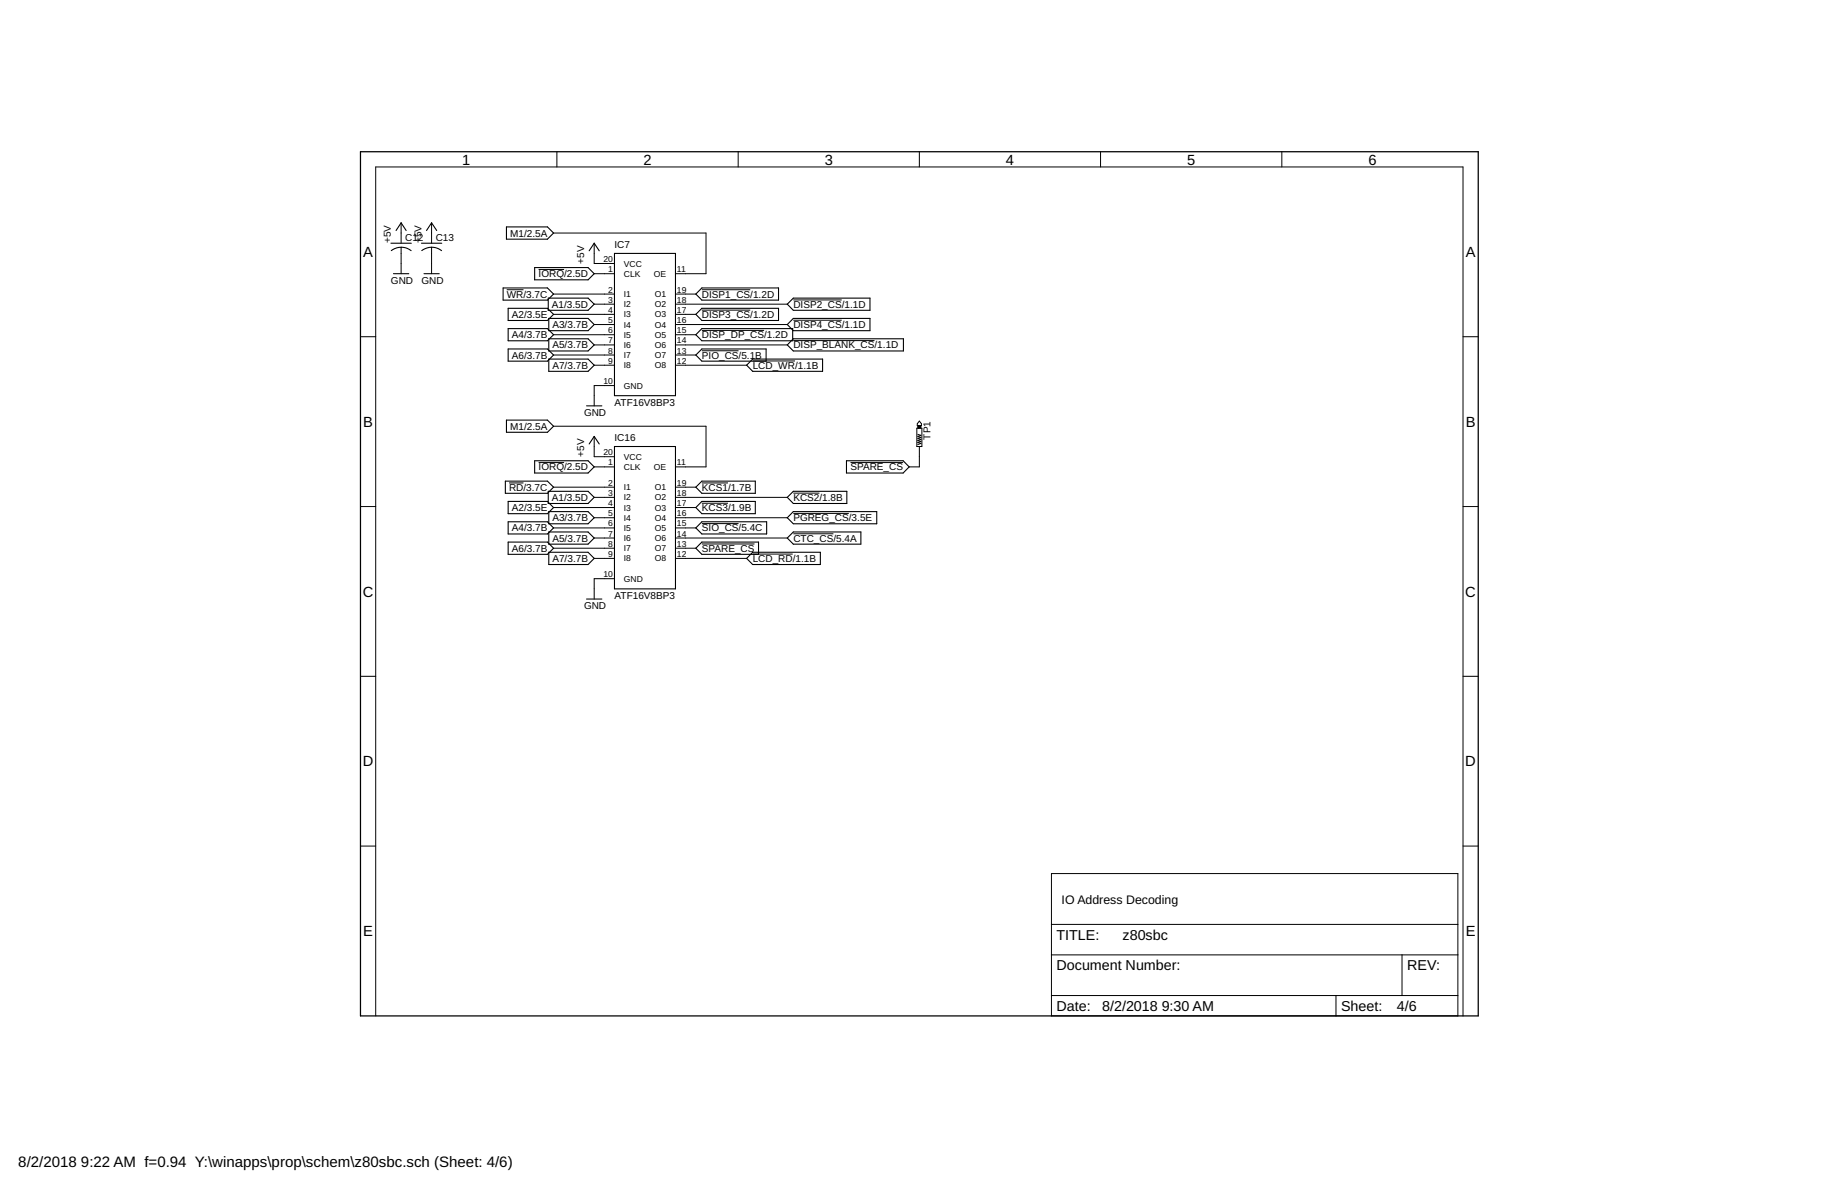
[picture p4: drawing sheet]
<svg xmlns="http://www.w3.org/2000/svg" width="432mm" height="279mm" viewBox="0 0 432 279" stroke-linecap="round" stroke-linejoin="round" font-family="sans-serif">
<g fill="none" stroke="#000" stroke-width=".25">
<path d="M91.8 57.1h4.8M93 54.1l1.2-1.8 1.2 1.8M94.2 58l1 .2 1.4 .6M94.2 58.1l-1 .1-1.3 .6M99 57.1h4.8M100.2 54.1l1.2-1.8 1.2 1.8M101.4 58l1 .2 1.3 .6M101.4 58.1l-1 .1-1.3 .6M119 53.3h9.6l1.4 1.4-1.4 1.5h-9.6zM138.4 58.9l1.2-1.8 1.2 1.8M144.4 59.5h14.3v33.4h-14.3zM92.4 64.3h3.6"/>
<path d="M99.6 64.3h3.6M118.2 67.6h10.4l1.4 1.4-1.4 1.5h-10.4zM119.4 72.4h9.2l1.4 1.4-1.4 1.4h-9.2zM119.4 77.2h9.2l1.4 1.4-1.4 1.4h-9.2zM125.6 62.8h12.6l1.4 1.5-1.4 1.4h-12.6zM128.8 70h9.4l1.4 1.4-1.4 1.5h-9.4zM128.9 74.8h9.3l1.4 1.4-1.4 1.4h-9.3zM128.9 79.5h9.3l1.4 1.5-1.4 1.4h-9.3zM163.5 73.8l1.4-1.4h18v2.8h-18zM164.9 77.2h21.3v2.8h-21.3l-1.4-1.4zM164.9 67.6h18v2.9h-18l-1.4-1.5zM185 71.4l1.4-1.4h18v2.9h-18z"/>
<path d="M186.4 79.5h25.8v2.9h-25.8l-1.4-1.4zM186.4 74.8h18v2.8h-18l-1.4-1.4zM119 98.6h9.6l1.4 1.5-1.4 1.4h-9.6zM119.4 81.9h9.2l1.4 1.5-1.4 1.4h-9.2zM128.9 84.3h9.3l1.4 1.4-1.4 1.5h-9.3zM137.8 95.3h3.6M163.5 83.4l1.4-1.5h15.1v2.9h-15.1zM176.8 84.3h16.5v2.9h-16.5l-1.4-1.5zM118.7 113h9.9l1.4 1.4-1.4 1.4h-9.9zM119.4 117.7h9.2l1.4 1.5-1.4 1.4h-9.2zM125.6 108.2h12.6l1.4 1.4-1.4 1.5h-12.6zM128.8 115.4h9.4l1.4 1.4-1.4 1.4h-9.4z"/>
<path d="M138.4 104.2l1.2-1.7 1.2 1.7M144.4 104.8h14.3v33.5h-14.3zM163.5 114.4l1.4-1.4h12.5v2.8h-12.5zM164.9 117.7h12.5v2.9h-12.5l-1.4-1.4zM185 116.8l1.4-1.4h12.5v2.8h-12.5zM198.9 108.2h13.3l1.4 1.4-1.4 1.5h-13.3zM119.4 122.5h9.2l1.4 1.5-1.4 1.4h-9.2zM119.4 127.3h9.2l1.4 1.4-1.4 1.5h-9.2zM128.9 120.1h9.3l1.4 1.5-1.4 1.4h-9.3zM128.9 124.9h9.3l1.4 1.4-1.4 1.5h-9.3zM128.9 129.7h9.3l1.4 1.4-1.4 1.4h-9.3zM164.9 127.3h13.3v2.9h-13.3l-1.4-1.5z"/>
<path d="M164.9 122.5h15.2v2.9h-15.2l-1.4-1.4zM176.8 129.7h15.9v2.8h-15.9l-1.4-1.4zM185 126.3l1.4-1.4h15.8v2.9h-15.8zM186.4 120.1h19.6v2.9h-19.6l-1.4-1.4zM137.8 140.7h3.6"/>
</g>
<g fill="none" stroke="#000" stroke-width=".23">
<path d="M130.8 35.6v3.6M173.4 35.6v3.6M216 35.6v3.6M258.6 35.6v3.6M301.1 35.6v3.6M94.2 52.3v4.8M94.2 58.1v6.2M101.4 52.3v4.8M101.4 58.1v6.2M130 54.7h35.9v9.6h-7.2M139.6 57.1v4.8h4.8M84.7 79.1h3.6"/>
<path d="M119 68h4M126.5 63.3h6M130 69h14.4M130 73.8h14.4M130 78.6h14.4M139.6 64.3h4.8M139.6 71.4h4.8M139.6 76.2h4.8M158.7 69h4.8M158.7 71.4h26.3M158.7 73.8h4.8M158.7 76.2h26.3"/>
<path d="M158.7 78.6h4.8M164.9 68h11.4M164.9 72.8h11.4M164.9 77.6h14.6M186.4 70.4h11.3M186.4 75.2h11.3M186.4 80h19M343.7 79.1h3.6M130 83.4h14.4M139.6 81h4.8M139.6 85.7h4.8M144.4 90.5h-4.8v4.8"/>
<path d="M158.7 81h26.3M158.7 83.4h4.8M158.7 85.7h16.7M164.9 82.4h8.6M176.8 84.8h10M216 98.9l.5 .6v.4h-1v-.4zM84.7 118.9h3.6M119.6 113.4h3.4M126.5 108.6h6M130 100.1h35.9v9.5h-7.2M130 114.4h14.4M130 119.2h14.4"/>
<path d="M139.6 109.6h4.8M139.6 116.8h4.8M139.6 102.5v4.7h4.8M158.7 114.4h4.8M158.7 116.8h26.3M158.7 119.2h4.8M164.9 113.4h6.1M164.9 118.2h6.1M186.4 115.8h6.1M199.8 108.6h12.4M215.4 100.5h1.2v4.3h-1.2zM215.6 102l.7 .2-.7 .3 .7 .2-.7 .2 .7 .3-.7 .2 .7 .3-.7 .2 .7 .2-.7 .3"/>
<path d="M216 104.8v4.8h-2.4M343.7 118.9h3.6M130 124h14.4M130 128.7h14.4M139.6 121.6h4.8M139.6 126.3h4.8M139.6 131.1h4.8M144.4 135.9h-4.8v4.8M158.7 121.6h26.3M158.7 124h4.8M158.7 126.3h26.3M158.7 128.7h4.8"/>
<path d="M158.7 131.1h16.7M164.9 122.9h8.6M164.9 127.7h12.3M176.8 130.1h9.4M186.4 120.5h13M186.4 125.3h9.4M84.7 158.8h3.6M343.7 158.8h3.6M84.7 198.6h3.6M343.7 198.6h3.6M247 205.1h95.5v33.4h-95.5zM247 217h95.5"/>
<path d="M88.3 238.5v-199.3h255.4v199.3M247 224.2h95.5M247 233.7h95.5M313.9 233.7v4.8M329.4 224.2v9.5"/>
</g>
<path d="M84.7 35.6h262.6v202.9h-262.6z" fill="none" stroke="#000" stroke-width=".3"/>
<path d="M215.6 99.9h.7v.6h-.7z" fill="#000" stroke="#000" stroke-width=".23"/>
<g font-size="3.5">
<text x="108.6" y="38.6">1</text>
<text x="151.2" y="38.6">2</text>
<text x="193.7" y="38.6">3</text>
<text x="236.3" y="38.6">4</text>
<text x="278.9" y="38.6">5</text>
<text x="321.5" y="38.6">6</text>
<text x="85.3" y="60.4">A</text>
<text x="344.3" y="60.4">A</text>
<text x="85.3" y="100.2">B</text>
<text x="344.3" y="100.2">B</text>
<text x="85.2" y="140.1">C</text>
<text x="344.2" y="140.1">C</text>
<text x="85.2" y="180">D</text>
<text x="344.2" y="180">D</text>
<text x="85.3" y="219.8">E</text>
<text x="344.3" y="219.8">E</text>
<text x="4.3" y="274.1">8/2/2018</text>
<text x="19" y="274.1">9:22 AM f=0.94 Y:\winapps\prop\schem\z80sbc.sch (Sheet: 4/6)</text>
</g>
<g font-size="3.4">
<text x="248.2" y="220.6">TITLE:</text>
<text x="263.7" y="220.6">z80sbc</text>
<text x="248.2" y="227.8">Document Number:</text>
<text x="330.6" y="227.8">REV:</text>
<text x="248.2" y="237.3">Date:</text>
<text x="259" y="237.3">8/2/2018</text>
<text x="272.9" y="237.3">9:30 AM</text>
<text x="315.1" y="237.3">Sheet:</text>
<text x="328.2" y="237.3">4/6</text>
</g>
<text font-size="2.9" x="249.4" y="212.3">IO Address Decoding</text>
<g font-size="2.3">
<text x="91.8" y="57.1" transform="rotate(-90 91.8 57.1)">+5V</text>
<text x="95.2" y="56.5">C12</text>
<text x="99" y="57.1" transform="rotate(-90 99 57.1)">+5V</text>
<text x="102.4" y="56.5">C13</text>
<text x="119.9" y="55.6">M1/2.5A</text>
<text x="144.4" y="58.3">IC7</text>
<text x="126.5" y="65.1">IORQ/2.5D</text>
<text x="137.2" y="61.9" transform="rotate(-90 137.2 61.9)">+5V</text>
<text x="91.8" y="66.7">GND</text>
<text x="99" y="66.7">GND</text>
<text x="119" y="69.9">WR/3.7C</text>
<text x="164.9" y="69.9">DISP1_CS/1.2D</text>
<text x="120.2" y="74.6">A2/3.5E</text>
<text x="129.7" y="72.3">A1/3.5D</text>
<text x="129.8" y="77">A3/3.7B</text>
<text x="164.9" y="74.6">DISP3_CS/1.2D</text>
<text x="186.4" y="72.3">DISP2_CS/1.1D</text>
<text x="186.4" y="77">DISP4_CS/1.1D</text>
<text x="120.2" y="79.4">A4/3.7B</text>
<text x="129.8" y="81.8">A5/3.7B</text>
<text x="164.9" y="79.4">DISP_DP_CS/1.2D</text>
<text x="186.4" y="81.8">DISP_BLANK_CS/1.1D</text>
<text x="120.2" y="84.2">A6/3.7B</text>
<text x="129.8" y="86.6">A7/3.7B</text>
<text x="164.9" y="84.2">PIO_CS/5.1B</text>
<text x="176.8" y="86.6">LCD_WR/1.1B</text>
<text x="144.4" y="95.3">ATF16V8BP3</text>
<text x="119.9" y="100.9">M1/2.5A</text>
<text x="137.2" y="97.7">GND</text>
<text x="137.2" y="107.2" transform="rotate(-90 137.2 107.2)">+5V</text>
<text x="144.4" y="103.7">IC16</text>
<text x="218.6" y="103.2" transform="rotate(-90 218.6 103.2)">TP1</text>
<text x="126.5" y="110.5">IORQ/2.5D</text>
<text x="199.8" y="110.5">SPARE_CS</text>
<text x="119.6" y="115.2">RD/3.7C</text>
<text x="129.7" y="117.6">A1/3.5D</text>
<text x="164.9" y="115.2">KCS1/1.7B</text>
<text x="186.4" y="117.6">KCS2/1.8B</text>
<text x="120.2" y="124.8">A4/3.7B</text>
<text x="120.2" y="120">A2/3.5E</text>
<text x="129.8" y="122.4">A3/3.7B</text>
<text x="164.9" y="120">KCS3/1.9B</text>
<text x="164.9" y="124.8">SIO_CS/5.4C</text>
<text x="186.4" y="122.4">PGREG_CS/3.5E</text>
<text x="120.2" y="129.6">A6/3.7B</text>
<text x="129.8" y="131.9">A7/3.7B</text>
<text x="129.8" y="127.2">A5/3.7B</text>
<text x="164.9" y="129.6">SPARE_CS</text>
<text x="176.8" y="131.9">LCD_RD/1.1B</text>
<text x="186.4" y="127.2">CTC_CS/5.4A</text>
<text x="137.2" y="143">GND</text>
<text x="144.4" y="140.7">ATF16V8BP3</text>
</g>
<g font-size="2">
<text x="141.8" y="61.5">20</text>
<text x="142.9" y="63.9">1</text>
<text x="146.6" y="65">CLK</text>
<text x="146.6" y="62.6">VCC</text>
<text x="153.6" y="65">OE</text>
<text x="159" y="63.9">11</text>
<text x="142.9" y="68.7">2</text>
<text x="142.9" y="71.1">3</text>
<text x="146.6" y="69.8">I1</text>
<text x="153.8" y="69.8">O1</text>
<text x="159" y="68.7">19</text>
<text x="159" y="71.1">18</text>
<text x="142.9" y="73.5">4</text>
<text x="142.9" y="75.9">5</text>
<text x="146.6" y="72.1">I2</text>
<text x="146.6" y="74.5">I3</text>
<text x="146.6" y="76.9">I4</text>
<text x="153.8" y="72.1">O2</text>
<text x="153.8" y="74.5">O3</text>
<text x="153.8" y="76.9">O4</text>
<text x="159" y="73.5">17</text>
<text x="159" y="75.9">16</text>
<text x="142.9" y="78.3">6</text>
<text x="142.9" y="80.6">7</text>
<text x="142.9" y="83">8</text>
<text x="146.6" y="79.3">I5</text>
<text x="146.6" y="81.7">I6</text>
<text x="153.8" y="79.3">O5</text>
<text x="153.8" y="81.7">O6</text>
<text x="159" y="78.3">15</text>
<text x="159" y="80.6">14</text>
<text x="159" y="83">13</text>
<text x="142.9" y="85.4">9</text>
<text x="146.6" y="84.1">I7</text>
<text x="146.6" y="86.5">I8</text>
<text x="153.8" y="84.1">O7</text>
<text x="153.8" y="86.5">O8</text>
<text x="159" y="85.4">12</text>
<text x="141.8" y="90.2">10</text>
<text x="146.6" y="91.2">GND</text>
<text x="141.8" y="106.9">20</text>
<text x="146.6" y="107.9">VCC</text>
<text x="142.9" y="109.3">1</text>
<text x="146.6" y="110.3">CLK</text>
<text x="153.6" y="110.3">OE</text>
<text x="159" y="109.3">11</text>
<text x="142.9" y="114.1">2</text>
<text x="142.9" y="116.4">3</text>
<text x="142.9" y="118.8">4</text>
<text x="146.6" y="115.1">I1</text>
<text x="146.6" y="117.5">I2</text>
<text x="146.6" y="119.9">I3</text>
<text x="153.8" y="115.1">O1</text>
<text x="153.8" y="117.5">O2</text>
<text x="153.8" y="119.9">O3</text>
<text x="159" y="114.1">19</text>
<text x="159" y="116.4">18</text>
<text x="159" y="118.8">17</text>
<text x="142.9" y="121.2">5</text>
<text x="142.9" y="123.6">6</text>
<text x="142.9" y="126">7</text>
<text x="146.6" y="122.3">I4</text>
<text x="146.6" y="124.7">I5</text>
<text x="153.8" y="122.3">O4</text>
<text x="153.8" y="124.7">O5</text>
<text x="159" y="121.2">16</text>
<text x="159" y="123.6">15</text>
<text x="159" y="126">14</text>
<text x="142.9" y="128.4">8</text>
<text x="142.9" y="130.8">9</text>
<text x="146.6" y="127">I6</text>
<text x="146.6" y="129.4">I7</text>
<text x="146.6" y="131.8">I8</text>
<text x="153.8" y="127.1">O6</text>
<text x="153.8" y="129.4">O7</text>
<text x="153.8" y="131.8">O8</text>
<text x="159" y="128.4">13</text>
<text x="159" y="130.8">12</text>
<text x="141.8" y="135.5">10</text>
<text x="146.6" y="136.6">GND</text>
</g>
</svg>
